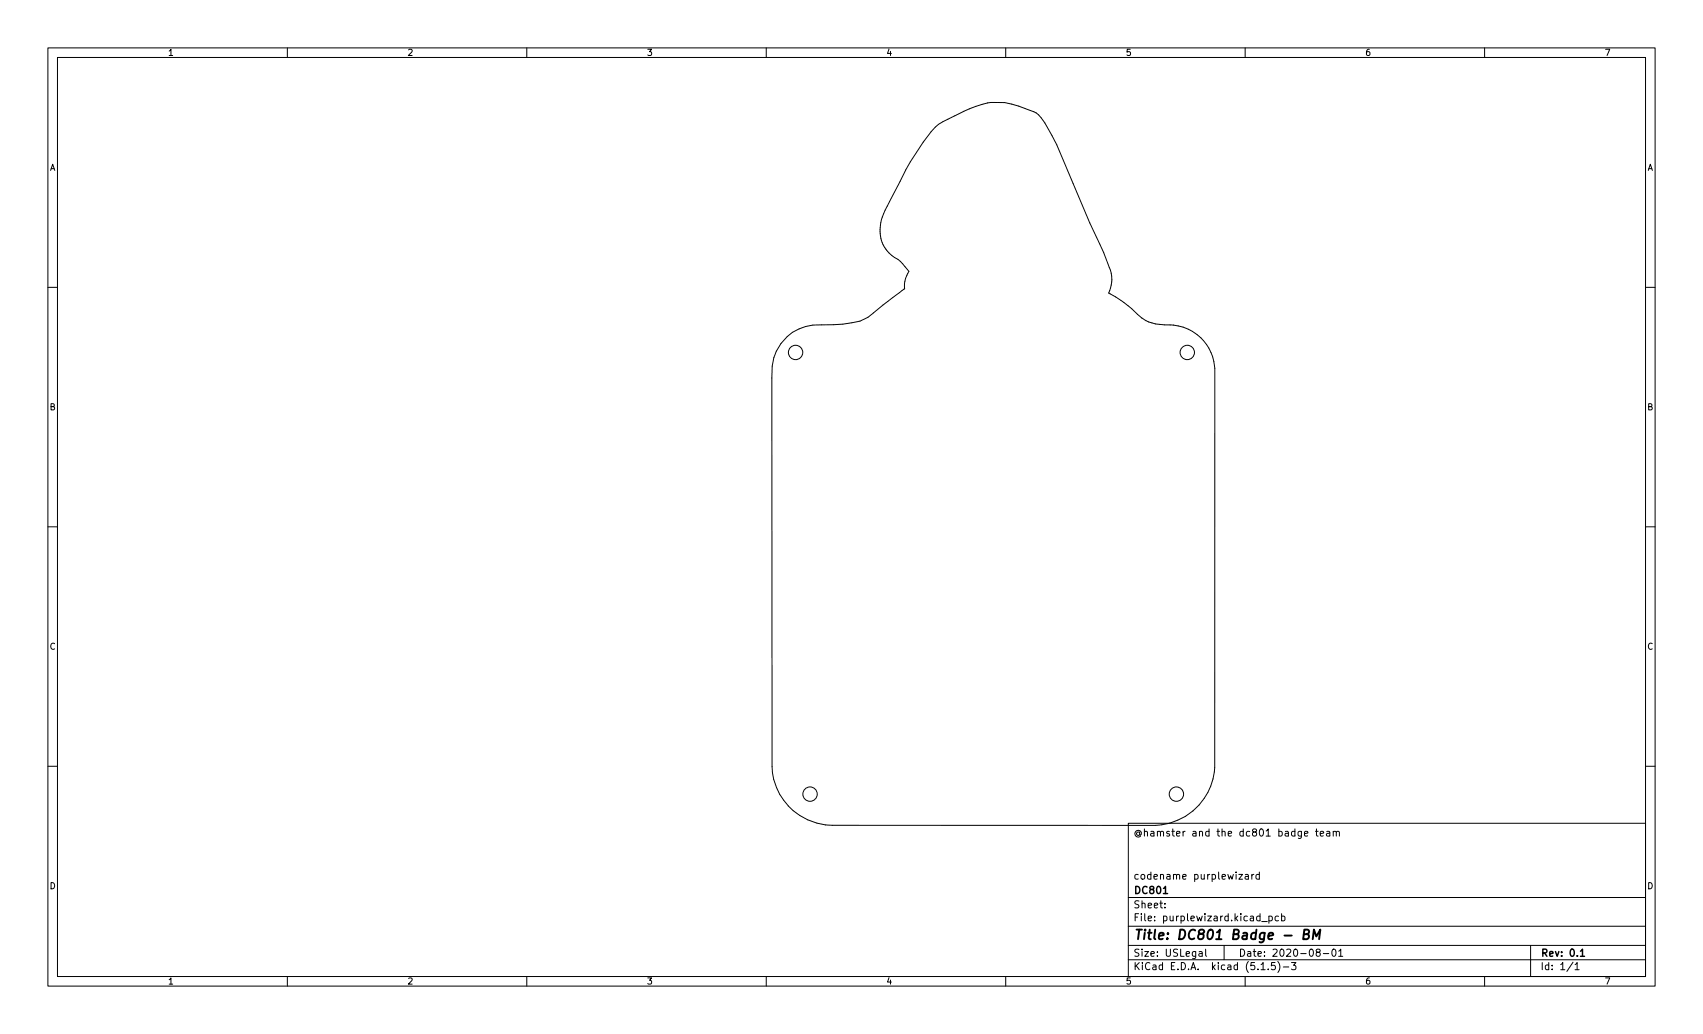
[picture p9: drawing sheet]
<svg xmlns="http://www.w3.org/2000/svg" width="356mm" height="216mm" viewBox="0 0 356 216" stroke-linecap="round" stroke-linejoin="round" font-family="sans-serif">
<g fill="none" stroke="#000" stroke-width=".21">
<path d="M10 10h335.6v195.9h-335.6zM12 12h331.6v191.9h-331.6zM60 10v2M110 10v2M160 10v2M210 10v2M260 10v2M310 10v2M195.3 26.5a14.7 14.7 0 0 1 4.1-2.3 24.2 24.2 0 0 1 7.5-2.8 16.9 16.9 0 0 1 8.3 1.7 3.5 3.5 0 0 1 2.2 1.5l.8 1.1 2.5 4.5 6.8 16.3a65.5 65.5 0 0 1 4.5 10.6l.1 1.8-.6 2.3a27.6 27.6 0 0 1 6.9 5.2 10.1 10.1 0 0 0 6.6 1.5 9.6 9.6 0 0 1 8.7 9l-.1 83.3a12.9 12.9 0 0 1-12.3 12.1h-67.5a12.7 12.7 0 0 1-12.6-12.2v-81.2a9.8 9.8 0 0 1 10.3-11.1 28.7 28.7 0 0 0 8.1-.7l1.6-.8 7.7-6a5.5 5.5 0 0 1 .9-3.6l-.8-1a7.2 7.2 0 0 0-2.8-2.3 7.1 7.1 0 0 1-1.7-8.8l3.5-6.8a47.9 47.9 0 0 1 7.3-11.3zM10 60h2M343.6 60h2M10 110h2"/>
<path d="M343.6 110h2M10 160h2M343.6 160h2M235.6 171.9h108v32h-108zM272.4 174.1l.7-.2-.1-.3h-.4l-.2 .2 .1 .7h.5M274.7 173.6h.5M274.9 173.1v1.3l.3 .2M275.7 174.1l.7-.2-.1-.3h-.4l-.2 .2v.7h.6M277 173.6h.6l.1 1M277.7 173.9l-.5 .1-.2 .2 .2 .4 .5-.1M278.4 173.7l.2-.1h.4v1M278.4 173.6v1"/>
<path d="M279 173.8l.2-.2h.4l.1 1M235.6 197.4h108M235.6 193.4h108M235.6 187.4h108M243.2 189.4v.2M243.2 188.7v.1M250.4 198.7h.6v1M251 199l-.5 .1-.2 .2 .2 .4 .5-.1M251.7 198.2v1.3l.3 .2M255.6 197.4v3M258.7 182.6h.8l-.8 1h.8M260 182.6h.6l.1 1"/>
<path d="M260.7 182.9l-.5 .1-.2 .2 .2 .4 .5-.1M261.4 182.6v1M261.8 182.6l-.4 .3M263 182.6h-.5l-.3 .3 .2 .6h.6M263 182.1v1.5M263.5 192.4h1.1M265 191.4l.4-.1 .3 .3-.2 .6h-.5M265 191.3v1.5M267 191.4l-.5-.1-.3 .3 .2 .6h.6M267.6 191.4l.4-.1 .3 .3-.1 .6h-.6M267.6 190.8v1.5M275.1 198.8l-.3-.3 .1-.2 .2-.1h.4l.2 .3-.1 .2-.6 .2-.2 .2 .1 .4 .2 .2h.3l.3-.3v-.3l-.3-.3"/>
<path d="M276.3 199.1h1.2M278.3 198.2h.2a.8 .8 0 0 1 .5 .7 .8 .8 0 0 1-.5 .8 1 1 0 0 1-.2-1.5zM279.5 198.6l.5-.4v1.5M279.5 199.7h.9M319.6 197.4v6.5M60 203.9v2M110 203.9v2M160 203.9v2M210 203.9v2M235.6 200.4h108M260 203.9v2M263.3 202.5h.9"/>
<path d="M264.8 202.3v.2M266.2 201h-.7v.7l.2-.2 .5 .1 .1 .2-.1 .5-.2 .2-.5-.2M266.8 200.8a1.72 1.72 0 0 1 0 2.2M268 201.9h1.1M269.7 201h.9l-.5 .5 .4 .2v.6l-.2 .2-.6-.2M310 203.9v2M328.5 200.9l-1.3 1.9M328.9 201.4l.4-.4v1.5M328.9 202.5h.8"/>
<circle cx="166.1" cy="73.6" r="1.5"/>
<circle cx="247.9" cy="73.6" r="1.5"/>
<circle cx="169.1" cy="165.8" r="1.5"/>
<circle cx="245.6" cy="165.8" r="1.5"/>
</g>
<path d="M242.9 186.6h.9M330 198.6l.4-.4v1.5M330 199.7h.9" fill="none" stroke="#000" stroke-width=".3"/>
<path d="M272.2 195.1l.9-.1 .2-.3-.1-.5-.8-.1-.3 2h.8l.3-.2a.53 .53 0 0 0 0-.7l-.3-.1M274.1 196.1l.3-2 .4 1.4 .9-1.4-.3 2" fill="none" stroke="#000" stroke-width=".4"/>
<text font-size="2.8" x="236.6" y="196.2">Title: DC801 Badge - BM</text>
<g font-size="2.1">
<text x="236.6" y="174.6">@hamster and the dc801 badge team</text>
<text x="236.6" y="183.6">codename purplewizard</text>
<text x="236.6" y="189.7">Sheet:</text>
<text x="236.6" y="186.7">DC801</text>
<text x="236.6" y="192.4">File: purplewizard.kicad_pcb</text>
<text x="236.6" y="202.5">KiCad E.D.A. kicad (5.1.5)-3</text>
<text x="236.6" y="199.7">Size: USLegal</text>
<text x="258.6" y="199.7">Date: 2020-08-01</text>
<text x="321.6" y="199.7">Rev: 0.1</text>
<text x="321.6" y="202.5">Id: 1/1</text>
</g>
<g font-size="1.8">
<text x="35" y="11.6">1</text>
<text x="85" y="11.6">2</text>
<text x="135" y="11.6">3</text>
<text x="185" y="11.6">4</text>
<text x="235" y="11.6">5</text>
<text x="285" y="11.6">6</text>
<text x="335" y="11.6">7</text>
<text x="10.3" y="35.6">A</text>
<text x="343.9" y="35.6">A</text>
<text x="10.3" y="85.7">B</text>
<text x="343.9" y="85.7">B</text>
<text x="10.3" y="135.6">C</text>
<text x="343.9" y="135.6">C</text>
<text x="10.3" y="185.7">D</text>
<text x="343.9" y="185.7">D</text>
<text x="35" y="205.6">1</text>
<text x="85" y="205.6">2</text>
<text x="135" y="205.6">3</text>
<text x="185" y="205.6">4</text>
<text x="235" y="205.6">5</text>
<text x="285" y="205.6">6</text>
<text x="335" y="205.6">7</text>
</g>
</svg>
